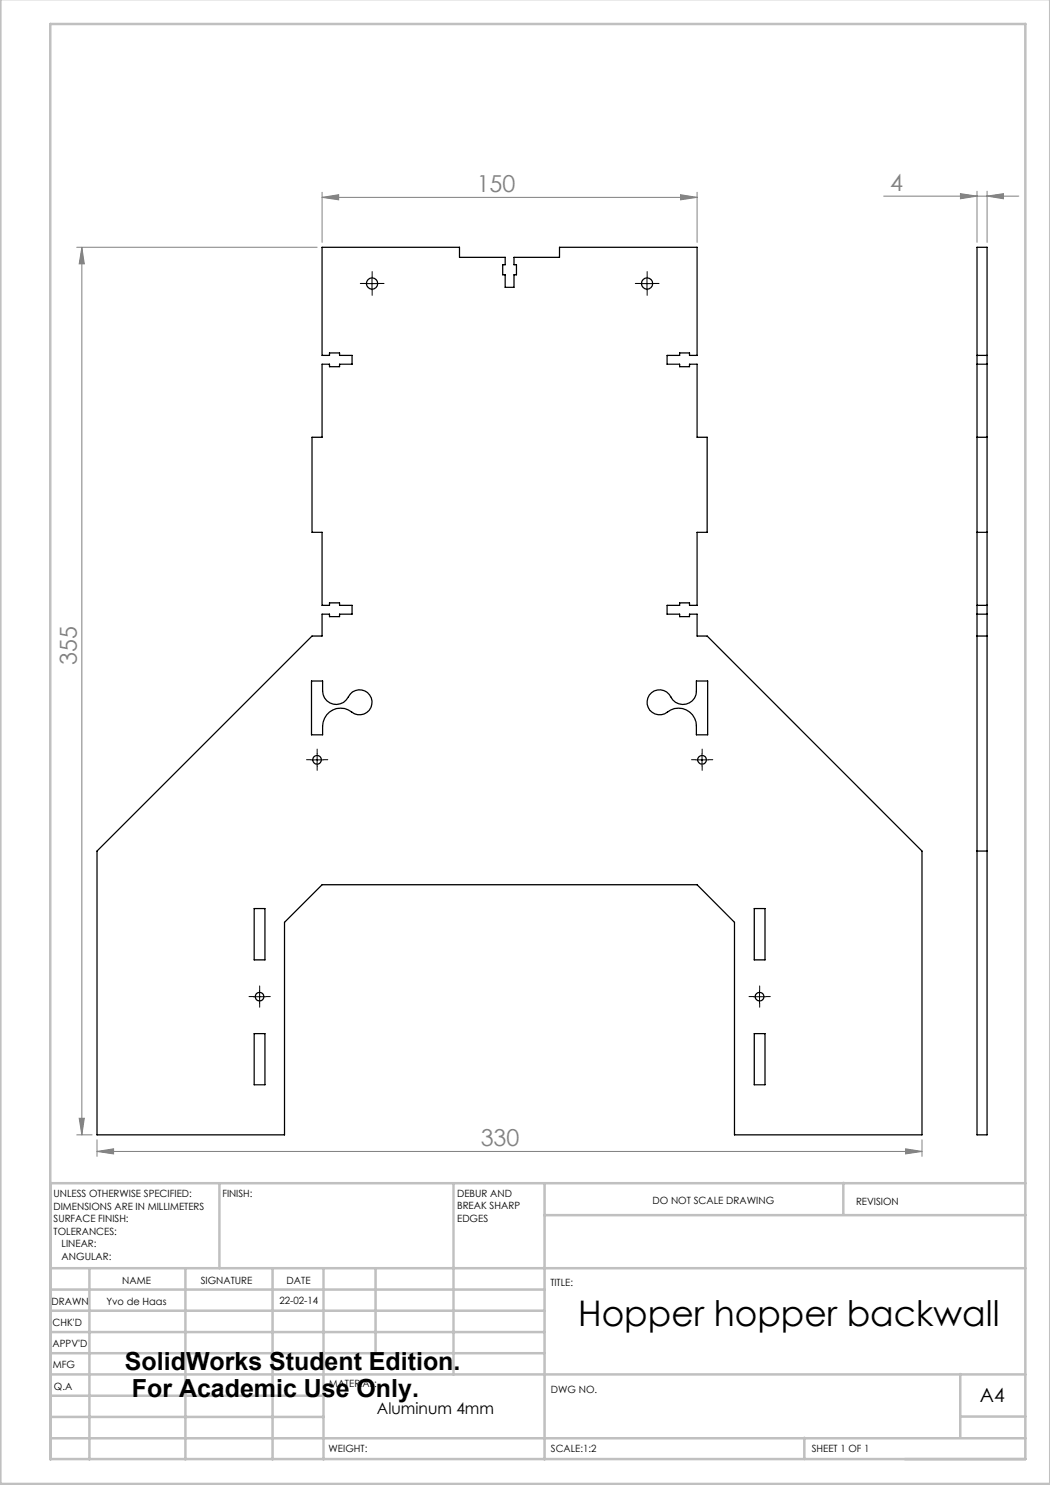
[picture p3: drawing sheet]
<svg xmlns="http://www.w3.org/2000/svg" width="210mm" height="297mm" viewBox="0 0 210 297" stroke-linecap="round" stroke-linejoin="round" font-family="sans-serif">
<g fill="none" stroke="#808080" stroke-width=".2">
<path d="M64.4 39.5l3.3-.6v1.1zM64.4 38.4v10.1M64.4 39.5h75M136.1 38.9l3.3 .6-3.3 .5zM139.4 38.4v10.1M176.7 39.2h27.1M192.1 38.7l3.3 .5-3.3 .6zM195.4 38.2v10.3M197.4 39.2l3.3-.5v1.1zM197.4 38.2v10.3M15.3 49.5h48.1M16.4 49.5l.5 3.3h-1.1z"/>
<path d="M16.4 49.5v177.5M15.3 227h3.1M15.8 223.7h1.1l-.5 3.3zM19.4 230.3l3.3-.5v1zM19.4 228v3.3M19.4 230.3h165M181.1 229.8l3.3 .5-3.3 .5zM184.4 228v3.3"/>
</g>
<g fill="none" stroke="#000" stroke-width=".2" stroke-dasharray="15.2 1.3 1.3 1.3">
<path d="M73.2 56.7h-1.1M74.4 55.4v-1.1M74.4 57.9v1.2M75.7 56.7h1.1M128.2 56.7h-1.1M129.4 55.4v-1.1M129.4 57.9v1.2M130.7 56.7h1.1M62.2 151.9h-.9M63.4 150.7v-.9M63.4 153.2v.9M64.7 151.9h.9"/>
<path d="M139.2 151.9h-.9M140.4 150.7v-.9M140.4 153.2v.9M141.7 151.9h.9M50.7 199.3h-.9M51.9 198.1v-.9M53.2 199.3h.9M150.7 199.3h-.9M151.9 198.1v-.9M153.2 199.3h.9M51.9 200.6v.8M151.9 200.6v.8"/>
</g>
<path d="M73.2 56.7h2.5M74.4 55.5v2.5M128.2 56.7h2.5M129.4 55.5v2.5M62.2 152h2.5M63.4 150.7v2.5M139.2 152h2.5M140.4 150.7v2.5M50.7 199.4h2.5M51.9 198.1v2.5M150.7 199.4h2.5M151.9 198.1v2.5" fill="none" stroke="#000" stroke-width=".2"/>
<g fill="none" stroke="#c0c0c0" stroke-width=".5">
<path d="M.1 -.1v296.9h209.9v-296.9M10.1 4.8h195v287h-195zM43.9 236.6v17M90.7 236.6v38.3M108.9 236.6v55.3M168.7 236.6v6.3M205.1 236.6h-195v55.3M10.1 253.6h195M10.1 257.9h98.8M17.9 253.6v38.3M37.1 253.6v38.3M54.5 253.6v38.3"/>
<path d="M64.7 253.6v38.3M75.1 253.6v17M108.9 243h96.2M10.1 270.6h98.8M10.1 266.4h98.8M10.1 262.1h98.8M10.1 279.1h54.6M10.1 274.9h195M192.1 274.8v12.7M10.1 287.7h195M10.1 283.4h54.6M160.9 287.5v4.3"/>
<path d="M192.1 283.3h13"/>
</g>
<g fill="#808080">
<path d="M64.4 39.5l3.3-.6v1.1zM136.1 38.9l3.3 .6-3.3 .5zM19.4 230.3l3.3-.5v1zM181.1 229.8l3.3 .5-3.3 .5zM192.1 38.7l3.3 .5-3.3 .6zM197.4 39.2l3.3-.5v1.1z"/>
<path d="M16.4 49.5l.5 3.3h-1.1zM15.8 223.7h1.1l-.5 3.3z"/>
</g>
<g fill="none" stroke="#000" stroke-width=".25">
<path d="M64.4 49.5h27.5v2h9.1v1.4h-.5v2.1h.5v2.5h1.8v-2.5h.5v-2.1h-.5v-1.4h9.1v-2h27.5v21.6h-1.5v-.5h-2v.5h-2.5v1.7h2.5v.5h2v-.5h1.5v14.7h2v19h-2v14.6h-1.5v-.5h-2v.5h-2.5v1.7h2.5v.5h2v-.5h1.5v4.4h2l43 43v56.8h-37.5v-42.5l-7.5-7.6h-75l-7.5 7.6v42.5h-37.5v-56.8l43-43h2v-4.4h1.5v.5h2v-.5h2.5v-1.7h-2.5v-.5h-2v.5h-1.5v-14.6h-2v-19h2v-14.7h1.5v.5h2v-.5h2.5v-1.7h-2.5v-.5h-2v.5h-1.5zM195.4 49.5h2v177.5h-2zM195.4 71.1h2M195.4 72.8h2M195.4 87.5h2M195.4 106.5h2M62.3 136.2h2.2a4.2 4.2 0 0 0 .9 4 2.72 2.72 0 0 0 4.3-.8 2.5 2.5 0 0 1 3.5-1.1 2.5 2.5 0 0 1 .8 3.6 2.5 2.5 0 0 1-3.7 .5 3.6 3.6 0 0 0-3.7-.4 3.6 3.6 0 0 0-2.1 3.2v1.8h-2.2zM130.3 138.5a2.5 2.5 0 0 1 3.9 .9 2.69 2.69 0 0 0 3 1.4 2.69 2.69 0 0 0 2.1-2.6v-2h2.2v10.8h-2.2a4.9 4.9 0 0 0-.8-4 3.8 3.8 0 0 0-5.6-.2 2.51 2.51 0 0 1-3.1-1 2.51 2.51 0 0 1 .5-3.3zM195.4 121.1h2M195.4 122.8h2M195.4 127.2h2M195.4 170.2h2"/>
<path d="M50.8 181.7h2.2v10.3h-2.2zM150.8 181.7h2.2v10.3h-2.2zM50.8 206.7h2.2v10.3h-2.2zM150.8 206.7h2.2v10.3h-2.2z"/>
<circle cx="74.4" cy="56.7" r="1.12"/>
<circle cx="129.4" cy="56.7" r="1.12"/>
<circle cx="63.4" cy="152" r=".87"/>
<circle cx="140.4" cy="152" r=".88"/>
<circle cx="51.9" cy="199.3" r=".87"/>
<circle cx="151.9" cy="199.3" r=".88"/>
</g>
<text font-size="7.1" x="115.6" y="265.2">Hopper hopper backwall</text>
<g font-size="5">
<text x="25" y="273.9">SolidWorks Student Edition.</text>
<text x="26.4" y="279.4">For Academic Use Only.</text>
</g>
<g font-size="4.7" fill="#808080">
<text x="95.3" y="38.4">150</text>
<text x="178" y="38.2">4</text>
<text x="15.4" y="133" transform="rotate(-90 15.4 133)">355</text>
<text x="96.1" y="229.2">330</text>
</g>
<text font-size="3.9" x="196" y="280.4">A4</text>
<text font-size="3.2" x="75.4" y="282.8">Aluminum 4mm</text>
<g font-size="2">
<text x="10.7" y="239.5">UNLESS OTHERWISE SPECIFIED:</text>
<text x="44.5" y="239.5">FINISH:</text>
<text x="91.4" y="239.4">DEBUR AND</text>
<text x="10.7" y="242">DIMENSIONS ARE IN MILLIMETERS</text>
<text x="10.7" y="244.5">SURFACE FINISH:</text>
<text x="91.4" y="241.9">BREAK SHARP</text>
<text x="91.4" y="244.4">EDGES</text>
<text x="130.5" y="240.8">DO NOT SCALE DRAWING</text>
<text x="171.2" y="241">REVISION</text>
<text x="10.7" y="247">TOLERANCES:</text>
<text x="12.3" y="249.5">LINEAR:</text>
<text x="12.3" y="252">ANGULAR:</text>
<text x="24.4" y="256.9">NAME</text>
<text x="40.1" y="256.8">SIGNATURE</text>
<text x="57.3" y="256.8">DATE</text>
<text x="110.1" y="257.1">TITLE:</text>
<text x="10.3" y="260.9">DRAWN</text>
<text x="21.3" y="261">Yvo de Haas</text>
<text x="55.9" y="260.8">22-02-14</text>
<text x="10.5" y="269.3">APPV'D</text>
<text x="10.5" y="265.2">CHK'D</text>
<text x="10.6" y="273.6">MFG</text>
<text x="10.8" y="278">Q.A</text>
<text x="65.8" y="277.4">MATERIAL:</text>
<text x="110.2" y="278.5">DWG NO.</text>
<text x="65.7" y="290.4">WEIGHT:</text>
<text x="110.2" y="290.5">SCALE:1:2</text>
<text x="162.4" y="290.4">SHEET 1 OF 1</text>
</g>
</svg>
